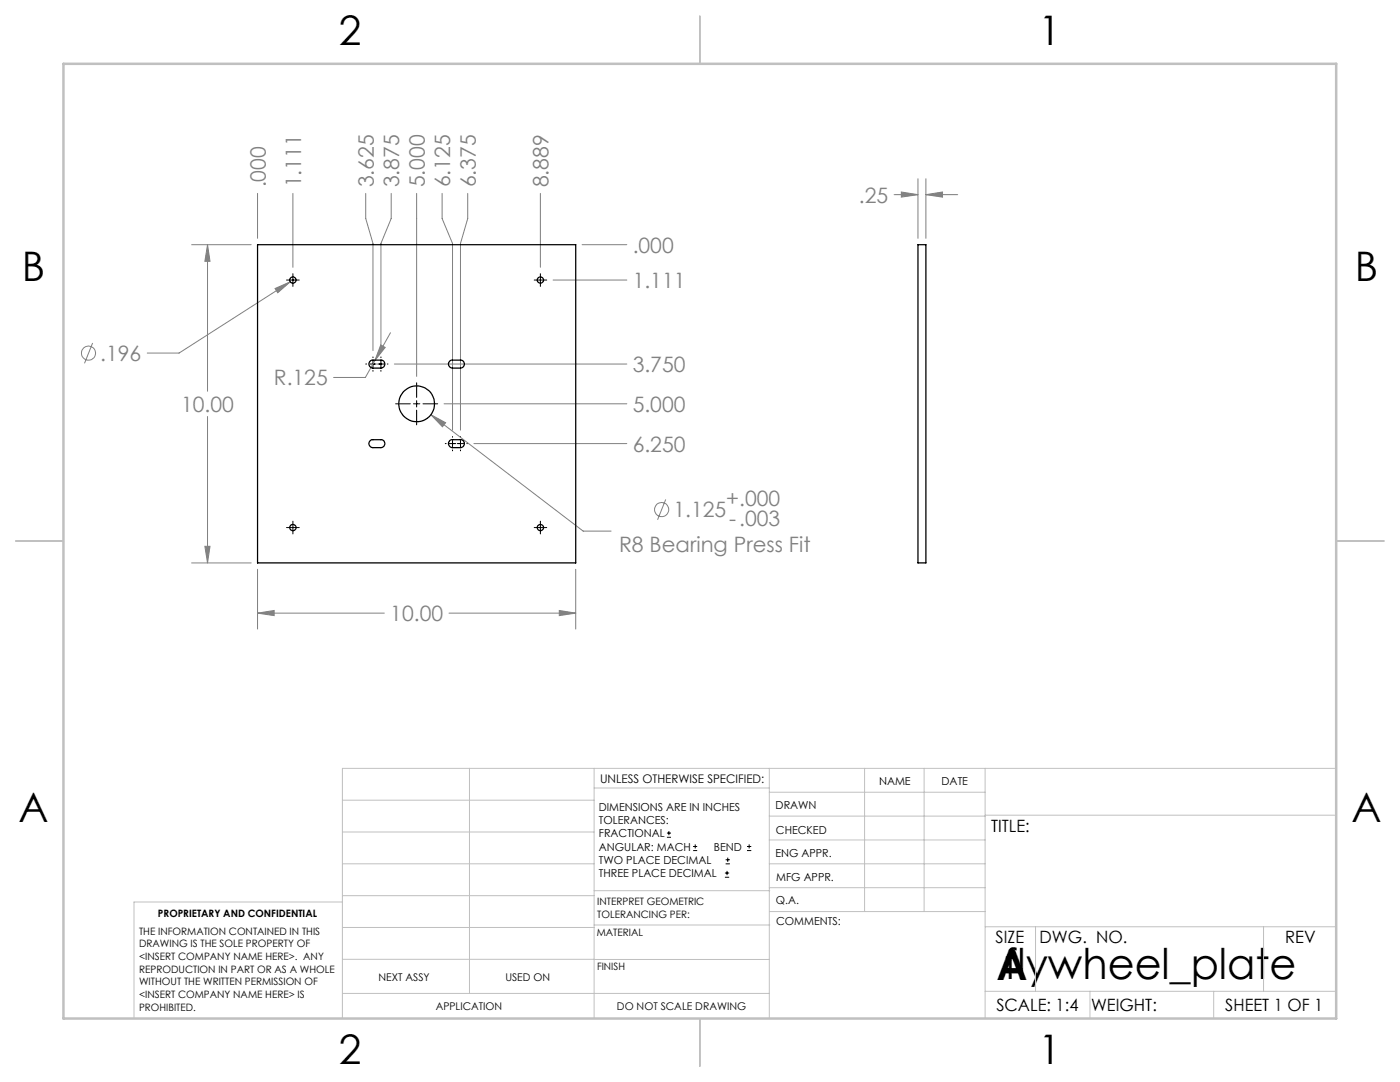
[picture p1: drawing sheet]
<svg xmlns="http://www.w3.org/2000/svg" width="279mm" height="216mm" viewBox="0 0 279 216" stroke-linecap="round" stroke-linejoin="round" font-family="sans-serif">
<g fill="none" stroke="#808080" stroke-width=".2">
<path d="M51.4 38.6v9M58.5 38.6v14.7M73 38.6v5l1.4 5v21.4M78.1 38.6v5l-2.1 5v21.4M83.1 38.6v36.5M88.2 38.6v5l2.1 5v37.2M93.3 38.6v5l-1.4 5v37.2M107.8 38.6v14.7M178.4 38.8h4.8M179.9 38.3l3.3 .5-3.3 .5zM183.2 35.7v11.9M184.8 38.8l3.3-.5v1z"/>
<path d="M184.8 35.7v11.9M184.8 38.8h6.3M38.2 48.8h11.9M41.4 48.8l.5 3.3h-1zM41.4 48.8v29.3M54.9 57.6l3-1.4-2.5 2.2zM57.9 56.2l-22.2 14.2h-6.3M110.4 55.9h14.7M116.2 48.8h8.9M18.5 68.4l-1.6 4.1M74.8 71.9l-1.9 3.4h-6.3M76 68.8l.9 .5-2.1 2.6z"/>
<path d="M77.9 66.4l-3.1 5.5M78.7 72.6h46.4M41.4 83.1v29.2M86 82.8l2.9 1.5-.6 .9zM86 82.8l30.4 23.2h5.6M88.6 80.6h36.5M94.6 88.5h30.5M132.9 99.7l-1.7 4M38.2 112.3h11.9M40.9 109h1l-.5 3.3zM51.4 113.6v11.9M114.9 113.6v11.9"/>
<path d="M51.4 122.3l3.3-.5v1zM51.4 122.3h25.3M89.6 122.3h25.3M111.6 121.8l3.3 .5-3.3 .5z"/>
<circle cx="17.7" cy="70.5" r="1.41"/>
<circle cx="132" cy="101.7" r="1.41"/>
</g>
<g fill="none" stroke="#000" stroke-width=".2">
<path d="M57.2 55.9h2.5M58.5 54.6v2.5M106.6 55.9h2.5M107.8 54.6v2.5M73 72.6h.2M73.8 72.6h1.3M74.4 71.2v.2M74.4 72v1.3M74.4 73.9v.2M75.4 72.6h1.3M76 71.2v.2M76 72v1.3"/>
<path d="M76 73.9v.2M77.3 72.6h.1M83.1 76.4v2.9M83.1 79.9v1.3M79 80.6h2.9M82.5 80.6h1.3M83.1 81.8v3M84.4 80.6h2.9M88.9 88.5h.1M89.7 88.5h1.2M90.3 87.1v.1M90.3 87.9v1.2"/>
<path d="M90.3 89.8v.2M91.3 88.5h1.2M91.9 87.1v.1M91.9 87.9v1.2M91.9 89.8v.2M93.2 88.5h.1M57.2 105.3h2.5M58.5 104v2.5M106.6 105.3h2.5M107.8 104v2.5M133.1 167.1h.8M133.1 166.2h.8"/>
<path d="M133.5 165.8v.9M138.3 169.7h.8M138.3 168.9h.8M138.7 168.5v.8M144.7 175h.8M144.7 174.2h.8M144.8 172.4h.9M144.8 171.6h.9M145.1 173.8v.8M145.2 171.1v.9M149.1 169.7h.8M149.1 168.9h.8"/>
<path d="M149.5 168.5v.8"/>
</g>
<g fill="none" stroke="#c0c0c0" stroke-width=".2">
<path d="M68.3 159.7h50.3M93.7 153.3v44.9M118.6 153.3v49.9M118.6 157.2h34.9M153.5 153.3v49.9M153.5 158.1h43.1M172.5 153.3v28.6M184.4 153.3v28.6M196.6 153.3v49.9M266.7 153.3h-198.4v49.9M68.3 178.7h50.3M68.3 172.4h50.3"/>
<path d="M68.3 166h50.3M68.3 180h-41.6v23.2M118.6 177.7h35M153.5 167.6h43.1M153.5 162.8h43.1M153.5 172.4h43.1M153.5 177.1h43.1M196.6 162.7h70.1M68.3 198.2h85.2M68.3 191.4l85.2 .1M68.3 185.1h50.3M118.6 184.6h35"/>
<path d="M153.6 181.9h43M196.6 197.8h70.1M196.6 184.9h70.1M206.7 184.9v12.9M217.5 197.8v5.4M242.2 197.8v5.4M252.2 184.9v12.9"/>
</g>
<path d="M139.7 3.2v9.5M3.1 107.9h9.6M266.7 107.9h9.5M139.7 203.2v9.6" fill="none" stroke="#c0c0c0" stroke-width=".25"/>
<path d="M12.7 12.7h254v190.5h-254z" fill="none" stroke="#c0c0c0" stroke-width=".5"/>
<path d="M40.9 109h1l-.5 3.3zM41.4 48.8l.5 3.3h-1zM51.4 122.3l3.3-.5v1zM111.6 121.8l3.3 .5-3.3 .5zM76 68.8l-1.2 3.1 2.1-2.6zM86 82.8l2.3 2.4 .6-.9zM54.9 57.6l.5 .8 2.5-2.2zM179.9 38.3l3.3 .5-3.3 .5zM184.8 38.8l3.3-.5v1z" fill="#808080"/>
<g fill="none" stroke="#000" stroke-width=".25">
<path d="M51.4 48.8h63.5v63.5h-63.5zM183.2 48.8h1.6v63.5h-1.6zM74 72l2-.1a.79 .79 0 0 1 .8 .8 .79 .79 0 0 1-.8 .7h-1.6a.81 .81 0 0 1-.7-.5 .81 .81 0 0 1 .3-.9zM89.7 72.1l.4-.2h1.8a.79 .79 0 0 1 .8 .8 .79 .79 0 0 1-.8 .7h-1.6a.81 .81 0 0 1-.7-.4 .81 .81 0 0 1 .1-.9zM74 87.8l2-.1a.79 .79 0 0 1 .8 .8 .79 .79 0 0 1-.8 .8h-1.6a.81 .81 0 0 1-.7-.6 .81 .81 0 0 1 .3-.9zM89.7 88l.4-.3h1.8a.79 .79 0 0 1 .8 .8 .79 .79 0 0 1-.8 .8h-1.6a.81 .81 0 0 1-.7-.5 .81 .81 0 0 1 .1-.8z"/>
<circle cx="58.4" cy="55.9" r=".63"/>
<circle cx="107.9" cy="55.9" r=".61"/>
<circle cx="83.2" cy="80.6" r="3.6"/>
<circle cx="58.4" cy="105.3" r=".63"/>
<circle cx="107.9" cy="105.3" r=".61"/>
</g>
<g font-size="8.5">
<text x="198.9" y="195.5">A</text>
<text x="200.5" y="195.4">flywheel_plate</text>
</g>
<g font-size="8.1">
<text x="67.6" y="8.9">2</text>
<text x="207.3" y="8.9">1</text>
<text x="4.4" y="56.2">B</text>
<text x="270.4" y="56.2">B</text>
<text x="3.7" y="164.1">A</text>
<text x="269.7" y="164.1">A</text>
<text x="67.6" y="212.4">2</text>
<text x="207.3" y="212.4">1</text>
</g>
<g font-size="4.2" fill="#808080">
<text x="53" y="37.4" transform="rotate(-90 53 37.4)">.000</text>
<text x="60.1" y="37.4" transform="rotate(-90 60.1 37.4)">1.111</text>
<text x="74.6" y="37.4" transform="rotate(-90 74.6 37.4)">3.625</text>
<text x="79.7" y="37.4" transform="rotate(-90 79.7 37.4)">3.875</text>
<text x="84.8" y="37.4" transform="rotate(-90 84.8 37.4)">5.000</text>
<text x="89.9" y="37.4" transform="rotate(-90 89.9 37.4)">6.125</text>
<text x="95" y="37.4" transform="rotate(-90 95 37.4)">6.375</text>
<text x="109.5" y="37.4" transform="rotate(-90 109.5 37.4)">8.889</text>
<text x="171.4" y="40.4">.25</text>
<text x="126.3" y="50.4">.000</text>
<text x="126.3" y="57.5">1.111</text>
<text x="20" y="72">.196</text>
<text x="54.6" y="76.9">R.125</text>
<text x="126.3" y="74.2">3.750</text>
<text x="36.1" y="82.2">10.00</text>
<text x="126.3" y="82.2">5.000</text>
<text x="126.3" y="90.1">6.250</text>
<text x="144.9" y="100.9">+.000</text>
<text x="134.4" y="103.2">1.125</text>
<text x="145.5" y="105.1">-.003</text>
<text x="123.6" y="110.1">R8 Bearing Press Fit</text>
<text x="77.9" y="123.9">10.00</text>
</g>
<g font-size="3.4">
<text x="197.8" y="166">TITLE:</text>
<text x="198.7" y="188.1">SIZE</text>
<text x="207.5" y="188.1">DWG. NO.</text>
<text x="256.5" y="188.2">REV</text>
<text x="198.8" y="201.7">SCALE: 1:4</text>
<text x="217.7" y="201.8">WEIGHT:</text>
<text x="244.5" y="201.7">SHEET 1 OF 1</text>
</g>
<text font-size="2.4" x="119.8" y="156.2">UNLESS OTHERWISE SPECIFIED:</text>
<g font-size="2.2">
<text x="119.5" y="161.8">DIMENSIONS ARE IN INCHES</text>
<text x="154.8" y="161.4">DRAWN</text>
<text x="175.4" y="156.6">NAME</text>
<text x="187.9" y="156.7">DATE</text>
<text x="119.5" y="164.4">TOLERANCES:</text>
<text x="119.5" y="167.1">FRACTIONAL</text>
<text x="154.9" y="166.3">CHECKED</text>
<text x="119.5" y="169.7">ANGULAR: MACH</text>
<text x="119.5" y="172.4">TWO PLACE DECIMAL</text>
<text x="142.5" y="169.7">BEND</text>
<text x="154.8" y="171">ENG APPR.</text>
<text x="119.5" y="175">THREE PLACE DECIMAL</text>
<text x="154.9" y="175.7">MFG APPR.</text>
<text x="154.9" y="180.4">Q.A.</text>
<text x="154.9" y="184.6">COMMENTS:</text>
</g>
<g font-size="2.1">
<text x="75.5" y="195.7">NEXT ASSY</text>
<text x="100.9" y="195.7">USED ON</text>
<text x="86.9" y="201.5">APPLICATION</text>
<text x="123.1" y="201.6">DO NOT SCALE DRAWING</text>
</g>
<g font-size="2">
<text x="31.5" y="182.9">PROPRIETARY AND CONFIDENTIAL</text>
<text x="119.2" y="180.6">INTERPRET GEOMETRIC</text>
<text x="119.2" y="183.1">TOLERANCING PER:</text>
<text x="27.8" y="186.5">THE INFORMATION CONTAINED IN THIS</text>
<text x="27.8" y="189">DRAWING IS THE SOLE PROPERTY OF</text>
<text x="27.8" y="191.6">&lt;INSERT COMPANY NAME HERE&gt;. ANY</text>
<text x="119.1" y="186.7">MATERIAL</text>
<text x="27.8" y="194.1">REPRODUCTION IN PART OR AS A WHOLE</text>
<text x="27.8" y="196.6">WITHOUT THE WRITTEN PERMISSION OF</text>
<text x="119.1" y="193.5">FINISH</text>
<text x="27.8" y="199.1">&lt;INSERT COMPANY NAME HERE&gt; IS</text>
<text x="27.8" y="201.7">PROHIBITED.</text>
</g>
</svg>
